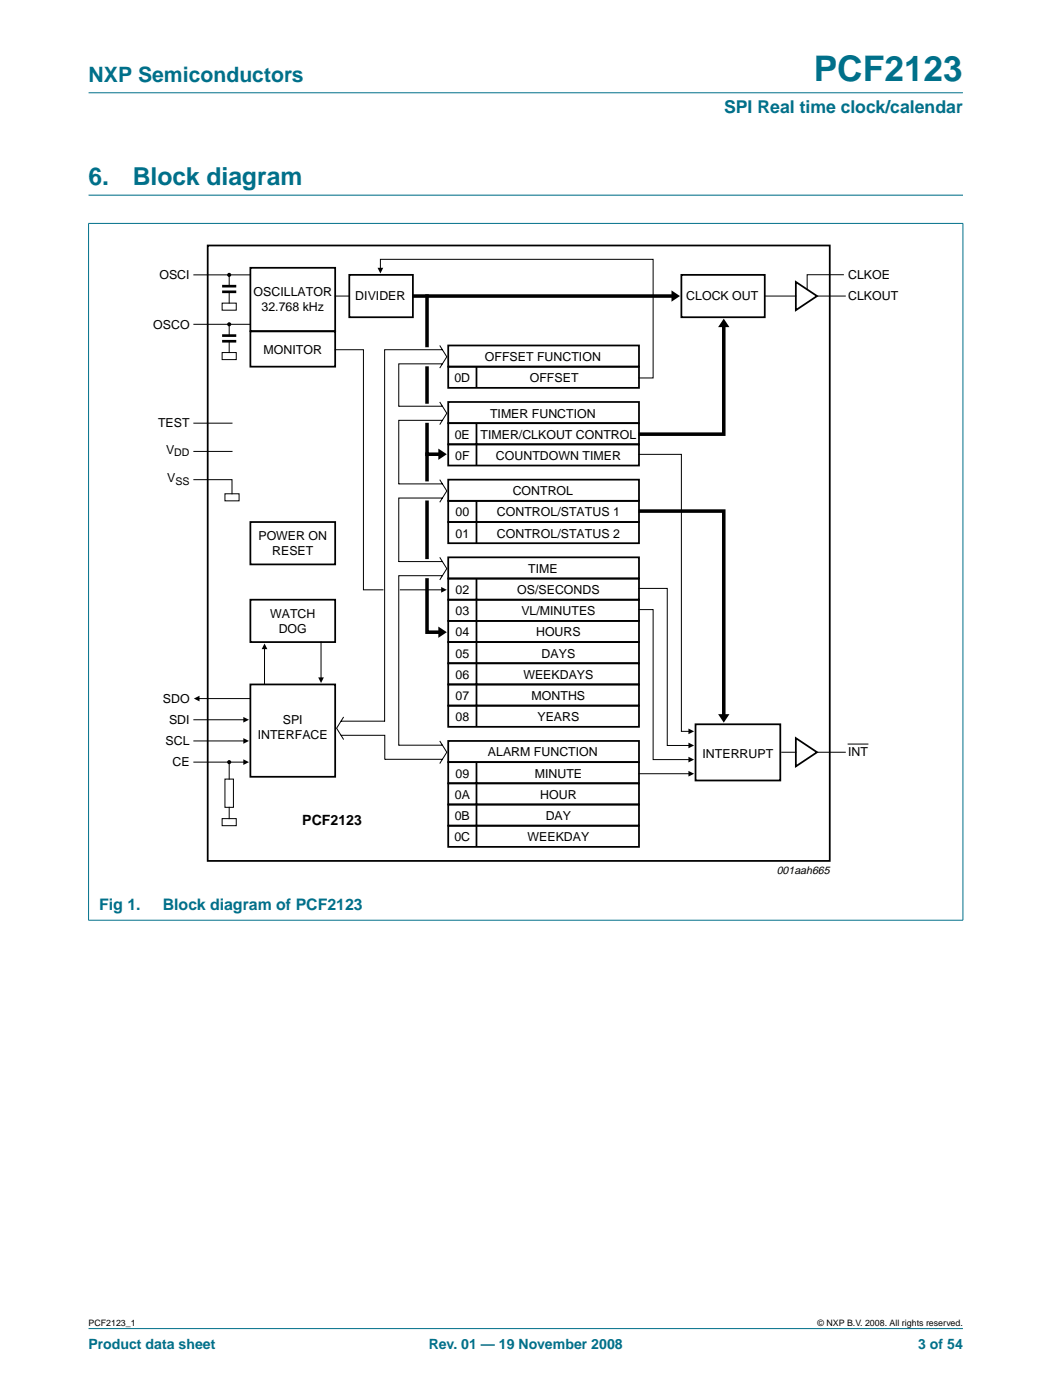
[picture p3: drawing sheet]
<svg xmlns="http://www.w3.org/2000/svg" width="210mm" height="280mm" viewBox="0 0 210 280" stroke-linecap="round" stroke-linejoin="round" font-family="sans-serif">
<g fill="#00708a" stroke="#00708a" stroke-width=".2">
<path d="M17.7 265.5h174.6z"/>
<path d="M17.7 18.5h174.6z"/>
<path d="M17.7 44.7v139.1z"/>
<path d="M192.3 44.7v139.1z"/>
<path d="M17.6 44.6h174.8z"/>
<path d="M17.6 183.9h174.8z"/>
</g>
<path d="M17.7 39h174.7" fill="none" stroke="#00708a" stroke-width=".21"/>
<g fill="#000">
<path d="M75.4 53.5h1.1l-.5 1.1zM134.1 58l1.7 1.2-1.7 1.1zM144.6 63.7l1.1 1.7h-2.3zM87.5 89.6l1.7 1.2-1.7 1.1zM88.1 117.3l1.1 .6-1.1 .5zM38.7 139.6l1.1-.6v1.2zM52.8 128.6l.6 1.1h-1.1zM63.6 135.4h1.1l-.6 1.1zM87.5 125.2l1.7 1.1-1.7 1.2zM48.6 151.7l1.1 .6-1.1 .6zM48.6 147.5l1.1 .6-1.1 .5zM48.6 143.3l1.1 .5-1.1 .6z"/>
<path d="M137.5 145.6l1.1 .5-1.1 .6zM137.5 148.4l1.1 .6-1.1 .5zM137.5 151.2l1.1 .6-1.1 .6zM137.5 154l1.1 .6-1.1 .6zM143.4 142.7h2.3l-1.1 1.7z"/>
</g>
<path d="M82.7 59.2h52M85.3 59.2v9.8M85.3 73.6v6.7M144.6 64.8v22h-16.7M85.3 84.8v6h2.8M85.3 90.8v5M85.3 115.9v10.4h2.8M85.3 100.4v11M127.9 102.1h16.7v41.2" fill="none" stroke="#000" stroke-width=".71"/>
<g fill="none" stroke="#000" stroke-width=".2">
<path d="M38.7 54.9h11.3M45.8 54.9v2.3M45.8 58.3v2.3M66.9 59.2h2.9M76 54.1v-2.3h54.4v23.7h-2.8M152.7 59.2h6.2M163.2 59.2h5.6M168.5 54.9h-7.3v2.9M38.7 64.8h11.3M44.4 60.6h2.8v1.4h-2.8zM44.4 70.4h2.8v1.5h-2.8zM45.8 64.8v2.3"/>
<path d="M45.8 68.2v2.2M66.9 69.9h5.7v48h3.9M87.8 69l1.4 2.3-1.4 2.3M88.4 72.7h-8.8v8.5M88.4 69.9h-11.6v74.3M38.7 84.6h7.6M38.7 95.8h7.6v2.9M38.7 90.2h7.6M44.9 98.7h2.8v1.4h-2.8zM79.6 81.2h8.8M79.6 96.7h8.8M87.8 80.3l1.4 2.3-1.4 2.2"/>
<path d="M87.8 95.8l1.4 2.3-1.4 2.3M88.4 84h-8.8v12.8M88.4 99.5h-8.8v12.8M127.6 90.8h8.5v55.3h2M79.6 112.2h8.8M79.9 117.9h8.8M87.8 111.4l1.4 2.2-1.4 2.3M88.4 115h-8.8v34M127.6 117.6h5.7v31.4h4.8M39.3 139.6h10.7M52.8 129.1v7.7M64.1 128.3v7.6"/>
<path d="M127.6 121.8h2.8v30h7.7M38.7 152.3h10.5M38.7 148.1h10.5M38.7 143.8h10.5M44.9 155.7h1.7v5.6h-1.7zM45.8 152.3v3.4M68.1 146.9h8.7v4.9M68.1 144.1h8.7M68.6 143.3l-1.4 2.2 1.4 2.3M76.9 151.7h11.5M79.6 148.9h8.8M87.8 148.1l1.4 2.2-1.4 2.3"/>
<path d="M127.6 154.6h10.5M156.1 150.3h2.8M163.2 150.3h5.6M169.4 148.7h3.9M44.4 163.6h2.8v1.4h-2.8zM45.8 161.3v2.3"/>
</g>
<path d="M44.4 57.2h2.8M44.4 58.3h2.8M44.4 67.1h2.8M44.4 68.2h2.8" fill="none" stroke="#000" stroke-width=".53"/>
<g fill="#000" stroke="#000" stroke-width=".25">
<circle cx="45.8" cy="54.9" r=".28"/>
<circle cx="45.8" cy="64.8" r=".28"/>
<circle cx="45.8" cy="152.3" r=".28"/>
</g>
<g fill="none" stroke="#000" stroke-width=".35">
<path d="M41.5 49.1h124.2v122.9h-124.2zM50 53.5h16.9v12.7h-16.9zM69.8 54.9h12.7v8.5h-12.7zM136.1 54.9h16.6v8.5h-16.6zM158.9 56.3l4.3 2.9-4.3 2.8zM50 66.2h16.9v7.1h-16.9zM89.5 69h38.1v4.3h-38.1zM89.5 73.3h38.1v4.2h-38.1zM95.2 73.3v4.2M89.5 80.3h38.1v4.3h-38.1zM89.5 84.6h38.1v4.2h-38.1zM89.5 88.8h38.1v4.2h-38.1z"/>
<path d="M89.5 95.8h38.1v4.3h-38.1zM95.2 84.6v8.4M50 104.3h16.9v8.5h-16.9zM50 119.8h16.9v8.5h-16.9zM89.5 100.1h38.1v4.2h-38.1zM89.5 104.3h38.1v4.2h-38.1zM89.5 111.4h38.1v4.2h-38.1zM89.5 115.6h38.1v4.2h-38.1zM89.5 119.8h38.1v4.3h-38.1zM95.2 100.1v8.4M95.2 115.6v29.6M50 136.8h16.9v18.4h-16.9z"/>
<path d="M89.5 124.1h38.1v4.2h-38.1zM89.5 128.3h38.1v4.2h-38.1zM89.5 132.5h38.1v4.3h-38.1zM89.5 136.8h38.1v4.2h-38.1zM89.5 148.1h38.1v4.2h-38.1zM89.5 152.3h38.1v4.2h-38.1zM89.5 156.5h38.1v4.3h-38.1zM89.5 141h38.1v4.2h-38.1zM95.2 152.3v16.9M138.9 144.7h16.9v11.3h-16.9zM158.9 147.5l4.3 2.8-4.3 2.8zM89.5 160.8h38.1v4.2h-38.1z"/>
<path d="M89.5 165h38.1v4.2h-38.1z"/>
</g>
<text font-size="7.1" fill="#00708a" x="162.5" y="16.2">PCF2123</text>
<g font-size="4.9" fill="#00708a">
<text x="17.7" y="37">6.</text>
<text x="26.5" y="37">Block diagram</text>
</g>
<text font-size="4.2" fill="#00708a" x="17.7" y="16.4">NXP Semiconductors</text>
<text font-size="3.5" fill="#00708a" x="144.6" y="22.7">SPI Real time clock/calendar</text>
<g font-size="3.2" fill="#00708a">
<text x="19.8" y="181.8">Fig 1.</text>
<text x="32.5" y="181.8">Block diagram of PCF2123</text>
</g>
<text font-size="2.8" x="60.4" y="164.9">PCF2123</text>
<g font-size="2.8" fill="#00708a">
<text x="17.7" y="269.5">Product data sheet</text>
<text x="85.6" y="269.5">Rev. 01 — 19 November 2008</text>
<text x="183.4" y="269.5">3 of 54</text>
</g>
<g font-size="2.5">
<text x="31.8" y="55.8">OSCI</text>
<text x="50.7" y="59.2">OSCILLATOR</text>
<text x="169.4" y="55.8">CLKOE</text>
<text x="30.6" y="65.6">OSCO</text>
<text x="52.2" y="62.2">32.768 kHz</text>
<text x="71" y="60">DIVIDER</text>
<text x="137.1" y="60">CLOCK OUT</text>
<text x="169.4" y="60">CLKOUT</text>
<text x="52.6" y="70.7">MONITOR</text>
<text x="90.8" y="76.4">0D</text>
<text x="96.8" y="72.1">OFFSET FUNCTION</text>
<text x="105.8" y="76.4">OFFSET</text>
<text x="97.9" y="83.4">TIMER FUNCTION</text>
<text x="31.6" y="85.4">TEST</text>
<text x="90.8" y="87.7">0E</text>
<text x="96" y="87.7">TIMER/CLKOUT CONTROL</text>
<text x="33.2" y="90.7">V</text>
<text x="90.9" y="91.9">0F</text>
<text x="99" y="91.9">COUNTDOWN TIMER</text>
<text x="33.4" y="96.3">V</text>
<text x="102.4" y="99">CONTROL</text>
<text x="51.6" y="108">POWER ON</text>
<text x="91" y="103.2">00</text>
<text x="91" y="107.4">01</text>
<text x="99.3" y="103.2">CONTROL/STATUS 1</text>
<text x="99.3" y="107.4">CONTROL/STATUS 2</text>
<text x="54.4" y="111">RESET</text>
<text x="91" y="118.7">02</text>
<text x="103.3" y="118.7">OS/SECONDS</text>
<text x="105.5" y="114.5">TIME</text>
<text x="53.9" y="123.5">WATCH</text>
<text x="91" y="122.9">03</text>
<text x="104.1" y="122.9">VL/MINUTES</text>
<text x="55.7" y="126.5">DOG</text>
<text x="91" y="127.2">04</text>
<text x="91" y="131.4">05</text>
<text x="107.1" y="127.2">HOURS</text>
<text x="108.2" y="131.4">DAYS</text>
<text x="91" y="135.6">06</text>
<text x="104.5" y="135.6">WEEKDAYS</text>
<text x="32.5" y="140.4">SDO</text>
<text x="91" y="139.9">07</text>
<text x="106.2" y="139.9">MONTHS</text>
<text x="33.1" y="148.9">SCL</text>
<text x="33.8" y="144.7">SDI</text>
<text x="51.5" y="147.7">INTERFACE</text>
<text x="56.5" y="144.7">SPI</text>
<text x="91" y="144.1">08</text>
<text x="107.3" y="144.1">YEARS</text>
<text x="34.4" y="153.1">CE</text>
<text x="91" y="155.4">09</text>
<text x="97.5" y="151.2">ALARM FUNCTION</text>
<text x="106.8" y="155.4">MINUTE</text>
<text x="140.3" y="151.5">INTERRUPT</text>
<text x="169.4" y="151.2">INT</text>
<text x="90.8" y="159.6">0A</text>
<text x="107.9" y="159.6">HOUR</text>
<text x="90.8" y="163.9">0B</text>
<text x="109" y="163.9">DAY</text>
<text x="90.8" y="168.1">0C</text>
<text x="105.4" y="168.1">WEEKDAY</text>
</g>
<text font-size="2.2" x="155.1" y="174.6">001aah665</text>
<g font-size="2.1">
<text x="34.8" y="91.2">DD</text>
<text x="35" y="96.8">SS</text>
</g>
<g font-size="1.8">
<text x="17.7" y="264.9">PCF2123_1</text>
<text x="163.3" y="264.9">© NXP B.V. 2008. All rights reserved.</text>
</g>
</svg>
